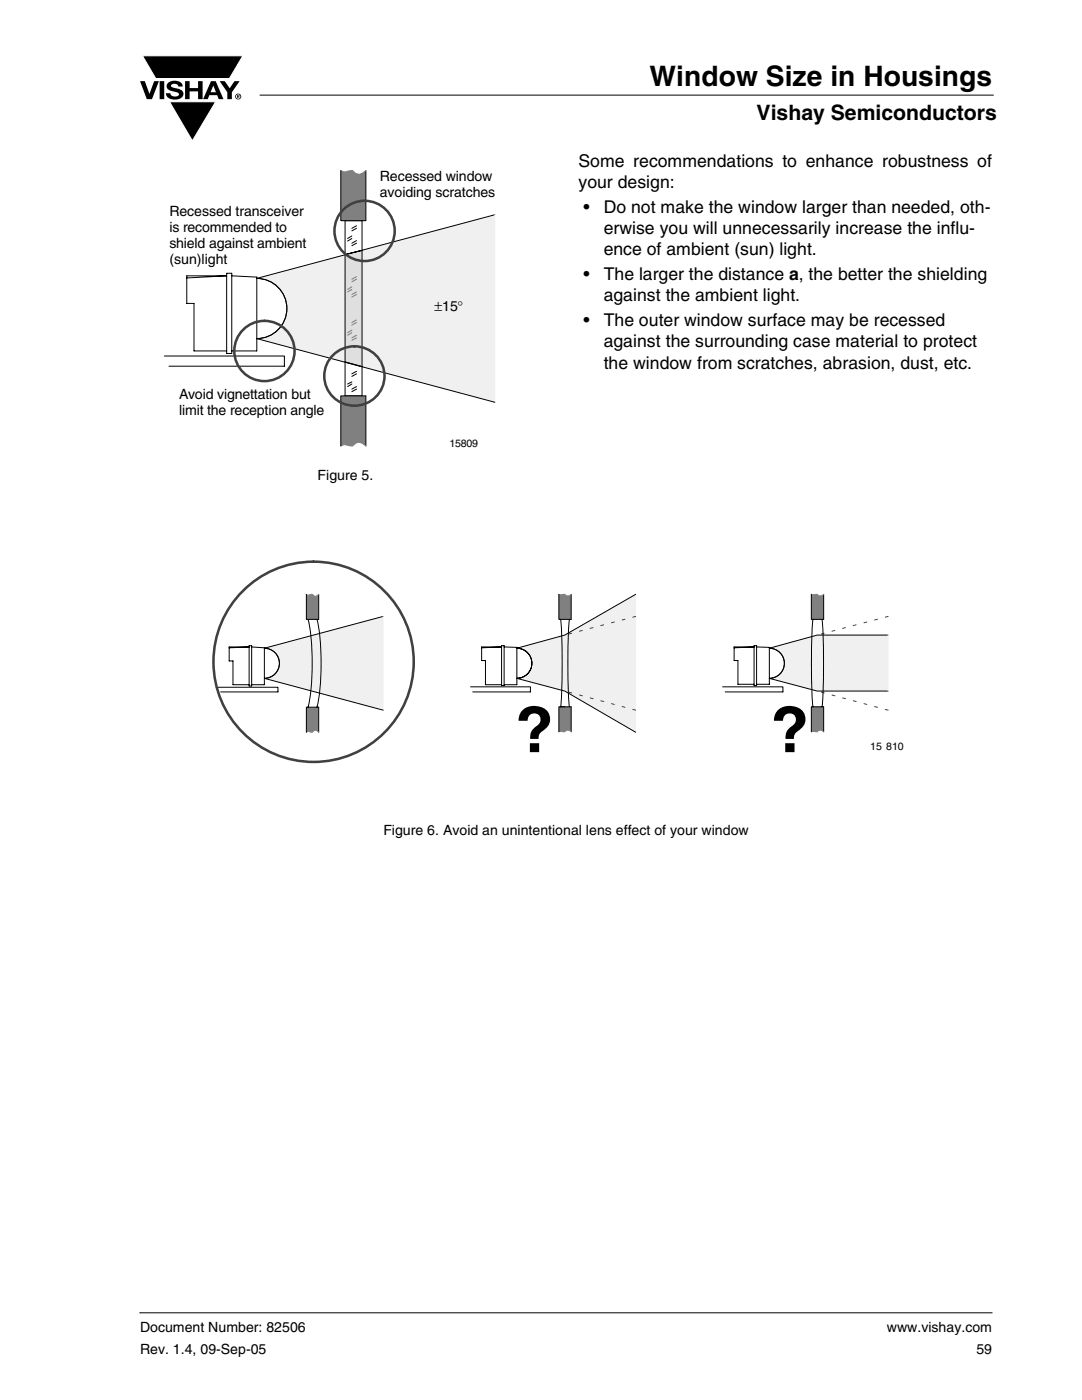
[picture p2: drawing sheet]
<svg xmlns="http://www.w3.org/2000/svg" width="216mm" height="279mm" viewBox="0 0 216 279" stroke-linecap="round" stroke-linejoin="round" font-family="sans-serif">
<g fill="#000">
<path d="M27.9 16.2h1l.9 2.5 1-2.5h.9l-1.4 3.6h-1zM28.4 11.1h20.1l-2.7 4.6h-14.7zM33.6 16.5a2.1 2.1 0 0 1 2.8 .3l.1 .5h-.9a.79 .79 0 0 0-.7-.6 .79 .79 0 0 0-.8 .4l.3 .3 1 .3a1.08 1.08 0 0 1 1.2 1 1.08 1.08 0 0 1-1.1 1.1 1.73 1.73 0 0 1-2.4-1.2h.9a.96 .96 0 0 0 .8 .7 .96 .96 0 0 0 .9-.5 1.31 1.31 0 0 0-1.2-.6 1.03 1.03 0 0 1-1.1-.5 1.03 1.03 0 0 1 .2-1.2zM36.9 16.2h.9v1.4h1.7v-1.4h.9v3.6h-.9v-1.6h-1.7v1.6h-.9zM43.8 16.2h1.1l.9 1.4 1-1.4h1l-1.5 2.2v1.4h-.9v-1.4zM33.8 20.3h9.2l-4.6 7.8z"/>
<path d="M42.6 17.1l-.6 1.3h1.1zM42.1 16.2h.9l1.6 3.6h-1l-.3-.8h-1.5l-.3 .8h-1z"/>
<path d="M47.4 19v.2h.2v-.1zM47.3 18.9l.4 .1 .1 .1-.2 .2 .2 .3-.3-.3-.1 .3h-.1zM47.1 19.3a.46 .46 0 0 0 .9 0 .46 .46 0 0 0-.9 0zM46.9 19.3a.6 .6 0 0 1 1.2 0 .6 .6 0 0 1-1.2 0z"/>
</g>
<path d="M28.4 11.1h20.1l-2.7 4.6h-14.7zM33.8 20.3h9.2l-4.6 7.8z" fill="none" stroke="#fff" stroke-width=".2"/>
<path d="M32.3 16.2v3.6" fill="none" stroke="#000" stroke-width=".91" stroke-linecap="butt"/>
<path d="M51.9 18.9v.2M51.9 19h146.4M27.9 261.9v.2M27.9 262h170.1" fill="none" stroke="#000" stroke-width=".2"/>
<path d="M28.2 32.4h82v60h-82z" fill="#fff"/>
<path d="M32.8 71.1h23.9v2h-23" fill="none" stroke="#000" stroke-width=".2"/>
<path d="M51.2 55.6l47.5-12.7v37.4l-47.5-12.7a6 6 0 0 0 6-6 6 6 0 0 0-6-6z" fill-rule="evenodd" fill="#f0f0f0"/>
<path d="M37.3 55.6v5h1.4v9.4h6.5M37.3 55h7.9l-7.9 .5zM45.2 54.5h1v16h-1zM46.2 55l5 .3v14.7h-5M51.2 55.6a6 6 0 0 1 6 6 6 6 0 0 1-6 6M72.2 50v-6h-3.3v6.8M98.7 42.9l-47.5 12.7a6 6 0 0 1 6 6 6 6 0 0 1-6 6l47.5 12.7" fill="none" stroke="#000" stroke-width=".2"/>
<path d="M98.7 42.9v37.4" fill="none" stroke="#f0f0f0" stroke-width=".2"/>
<path d="M68 34.1l.6 .2 1.8-.2 .5 .5 .7 .2 .7-.2 .7-.5v9.9h-5z" fill-rule="evenodd" fill="#808080"/>
<path d="M68 34.1v9.9h5v-9.9" fill="none" stroke="#000" stroke-width=".2"/>
<path d="M68 34.1l.6 .2 1.8-.2 .5 .5 .7 .2 .7-.2 .7-.5" fill="none" stroke="#808080" stroke-width=".2"/>
<path d="M68.9 50.8l3.3-.8v23.2l-3.3-1z" fill="#dedede"/>
<path d="M68.9 50.8l3.3-.8v23.2l-3.3-1zM70.2 47.1l-.8 .5M70.2 47.6l-.8 .5M71.1 45.1l-.9 .5M71.1 45.6l-.9 .5M71.1 48l-.9 .5M71.1 48.5l-.9 .5M72.2 50l-3.3 .8M68.9 72.2v6.8h3.3v-5.8" fill="none" stroke="#000" stroke-width=".2"/>
<path d="M68 79h5v10l-.7-.5-.7-.3-.7 .3-.5 .5-1.5-.3-.9 .3z" fill-rule="evenodd" fill="#808080"/>
<path d="M68.9 72.2l3.3 1M70.2 76.2l-.8 .4M70.2 76.6l-.8 .5M71.1 74.1l-.9 .5M71.1 74.6l-.9 .5M71.1 77.1l-.9 .6M71.1 77.7l-.9 .5M68 89v-10h5v10" fill="none" stroke="#000" stroke-width=".2"/>
<g fill="none" stroke="#808080" stroke-width=".2">
<path d="M70.2 57.3l-.8 .5M70.2 57.8l-.8 .5M71.1 55.2l-.9 .5M71.1 55.7l-.9 .5M71.1 58.3l-.9 .5M71.1 58.8l-.9 .5M70.2 65.9l-.8 .5M70.2 66.4l-.8 .5M71.1 63.9l-.9 .5M71.1 64.4l-.9 .5M71.1 66.9l-.9 .5M71.1 67.4l-.9 .5"/>
<path d="M68 89l.6-.3 1.8 .3 .5-.5 .7-.3 .7 .3 .7 .5"/>
</g>
<g fill="none" stroke="#404040" stroke-width=".51">
<circle cx="72.7" cy="46.1" r="6"/>
<circle cx="52.8" cy="70" r="6"/>
<circle cx="70.7" cy="75.1" r="6"/>
</g>
<path d="M27.9 103.3h170.1v60h-170.1z" fill="#fff"/>
<circle cx="62.6" cy="132.1" r="20" fill="none" stroke="#404040" stroke-width=".51"/>
<path d="M153.5 129.4l9.6-2.7h14.1v11.2h-14.1l-9.6-2.5a3 3 0 0 0 3-3 3 3 0 0 0-3-3z" fill-rule="evenodd" fill="#f0f0f0"/>
<path d="M43.5 137.2h12v.9h-11.5M177.2 126.7h-14.1l-9.6 2.7a3 3 0 0 1 3 3 3 3 0 0 1-3 3l9.6 2.5h14.1" fill="none" stroke="#000" stroke-width=".2"/>
<path d="M177.2 126.7v11.2" fill="none" stroke="#f0f0f0" stroke-width=".2"/>
<path d="M177.2 123l-14.1 3.7M177.2 141.7l-14.1-3.8" fill="none" stroke="#404040" stroke-width=".2" stroke-dasharray=".6 1.6"/>
<path d="M52.8 129.4l23.7-6.4v18.7l-23.7-6.3a3 3 0 0 0 3-3 3 3 0 0 0-3-3z" fill-rule="evenodd" fill="#f0f0f0"/>
<path d="M45.7 129.4v2.5h.8v4.7h3.2M45.7 129.1h4l-4 .2zM49.7 128.9h.5v8h-.5zM50.2 129.1l2.6 .2v7.3h-2.6M52.8 129.4a3 3 0 0 1 3 3 3 3 0 0 1-3 3M52.8 135.4l23.7 6.3M76.5 123l-23.7 6.4a3 3 0 0 1 3 3 3 3 0 0 1-3 3" fill="none" stroke="#000" stroke-width=".2"/>
<path d="M76.5 123v18.7" fill="none" stroke="#f0f0f0" stroke-width=".2"/>
<path d="M61.1 118.6l.3 .2 .9-.2 .6 .4 .7-.4v5h-2.5z" fill-rule="evenodd" fill="#808080"/>
<path d="M61.1 118.6v5h2.5v-5" fill="none" stroke="#000" stroke-width=".2"/>
<path d="M61.1 118.6l.3 .2 .9-.2 .6 .4 .7-.4" fill="none" stroke="#808080" stroke-width=".2"/>
<path d="M61.1 141.1h2.5v5l-.7-.4-.6 .4-.7-.1-.5 .1z" fill-rule="evenodd" fill="#808080"/>
<path d="M61.5 123.6a47 47 0 0 1 0 17.5M63.3 123.6a47 47 0 0 1 0 17.5M93.9 137.1h11.9v1h-11.5M61.1 146.1v-5h2.5v5" fill="none" stroke="#000" stroke-width=".2"/>
<path d="M61.1 146.1l.3-.1 .9 .1 .6-.4 .7 .4" fill="none" stroke="#808080" stroke-width=".2"/>
<path d="M103.1 129.4l9.6-2.7 14.1-8.1v27.5l-14.1-8.2-9.6-2.5a3 3 0 0 0 3-3 3 3 0 0 0-3-3z" fill-rule="evenodd" fill="#f0f0f0"/>
<path d="M126.8 118.6v27.5" fill="none" stroke="#f0f0f0" stroke-width=".2"/>
<path d="M126.8 118.6l-14.1 8.1-9.6 2.7a3 3 0 0 1 3 3 3 3 0 0 1-3 3l9.6 2.5 14.1 8.2M96.1 129.4v2.4h.8v4.8h3.2M96.1 129.1h4l-4 .2zM100.1 128.9h.5v7.9h-.5zM100.6 129.1l2.5 .1v7.4h-2.5M103.1 129.4a3 3 0 0 1 3 3 3 3 0 0 1-3 3" fill="none" stroke="#000" stroke-width=".2"/>
<path d="M111.5 118.6l.3 .1a1.08 1.08 0 0 1 1.2 .2h.7l.3-.3v5h-2.5z" fill-rule="evenodd" fill="#808080"/>
<path d="M111.5 118.6v5h2.5v-5" fill="none" stroke="#000" stroke-width=".2"/>
<path d="M111.5 118.6l.3 .1a1.08 1.08 0 0 1 1.2 .2h.7l.3-.3" fill="none" stroke="#808080" stroke-width=".2"/>
<path d="M111.5 141.1h2.5v4.9a.76 .76 0 0 0-1.3 0h-1.2z" fill-rule="evenodd" fill="#808080"/>
<path d="M144.2 137.1h12v1h-11.5M146.5 129.4v2.4h.7v4.8h3.3M146.5 129.1h4l-4 .2zM150.5 128.9h.5v7.9h-.5zM151 129.1l2.5 .1v7.4h-2.5M153.5 129.4a3 3 0 0 1 3 3 3 3 0 0 1-3 3M111.5 146v-4.9h2.5v4.9" fill="none" stroke="#000" stroke-width=".2"/>
<path d="M111.5 146h.3a1.08 1.08 0 0 0 1.2-.2h.7l.3 .2" fill="none" stroke="#808080" stroke-width=".2"/>
<path d="M161.9 118.6l.2 .1a1.08 1.08 0 0 1 1.2 .2h.7l.3-.3v5h-2.4z" fill-rule="evenodd" fill="#808080"/>
<path d="M161.9 118.6v5h2.4v-5" fill="none" stroke="#000" stroke-width=".2"/>
<path d="M161.9 118.6l.2 .1a1.08 1.08 0 0 1 1.2 .2h.7l.3-.3" fill="none" stroke="#808080" stroke-width=".2"/>
<path d="M161.9 141.1h2.4v4.9a.76 .76 0 0 0-1.2 0h-1.2z" fill-rule="evenodd" fill="#808080"/>
<path d="M111.9 123.6a120 120 0 0 1 0 17.5h.8M113.6 123.6a120 120 0 0 0 0 17.5M162.2 123.6a120 120 0 0 0 0 17.5M164 123.6a120 120 0 0 1 0 17.5M161.9 146v-4.9h2.4v4.9" fill="none" stroke="#000" stroke-width=".2"/>
<path d="M161.9 146h.2a1.08 1.08 0 0 0 1.2-.2l.4-.1 .6 .3" fill="none" stroke="#808080" stroke-width=".2"/>
<path d="M126.8 123l-14.1 3.7M126.8 141.7l-14.1-3.8" fill="none" stroke="#404040" stroke-width=".2" stroke-dasharray=".6 1.6"/>
<g font-size="12.7">
<text x="102.7" y="150.1">?</text>
<text x="153.7" y="150.1">?</text>
</g>
<text font-size="5.6" x="129.6" y="17.2">Window Size in Housings</text>
<text font-size="4.2" x="151" y="24">Vishay Semiconductors</text>
<g font-size="3.5">
<text x="115.4" y="33.3">Some recommendations to enhance robustness of</text>
<text x="115.4" y="37.6">your design:</text>
<text x="116.4" y="42.5">•</text>
<text x="120.5" y="42.5">Do not make the window larger than needed, oth-</text>
<text x="120.5" y="46.8">erwise you will unnecessarily increase the influ-</text>
<text x="120.5" y="51">ence of ambient (sun) light.</text>
<text x="116.4" y="55.9">•</text>
<text x="120.5" y="55.9">The larger the distance a, the better the shielding</text>
<text x="116.4" y="65.1">•</text>
<text x="120.5" y="60.2">against the ambient light.</text>
<text x="120.5" y="65.1">The outer window surface may be recessed</text>
<text x="120.5" y="69.3">against the surrounding case material to protect</text>
<text x="120.5" y="73.6">the window from scratches, abrasion, dust, etc.</text>
</g>
<g font-size="2.8">
<text x="75.8" y="36.1">Recessed window</text>
<text x="75.8" y="39.2">avoiding scratches</text>
<text x="33.8" y="43.2">Recessed transceiver</text>
<text x="33.8" y="46.3">is recommended to</text>
<text x="33.8" y="49.5">shield against ambient</text>
<text x="33.8" y="52.6">(sun)light</text>
<text x="86.7" y="62.2">±15°</text>
<text x="35.7" y="79.7">Avoid vignettation but</text>
<text x="35.7" y="82.8">limit the reception angle</text>
<text x="63.4" y="95.7">Figure 5.</text>
<text x="76.5" y="166.6">Figure 6. Avoid an unintentional lens effect of your window</text>
<text x="27.9" y="265.9">Document Number: 82506</text>
<text x="177" y="265.9">www.vishay.com</text>
<text x="27.9" y="270.1">Rev. 1.4, 09-Sep-05</text>
<text x="194.8" y="270.1">59</text>
</g>
<g font-size="2.1">
<text x="89.7" y="89.2">15809</text>
<text x="173.7" y="149.7">15 810</text>
</g>
</svg>
